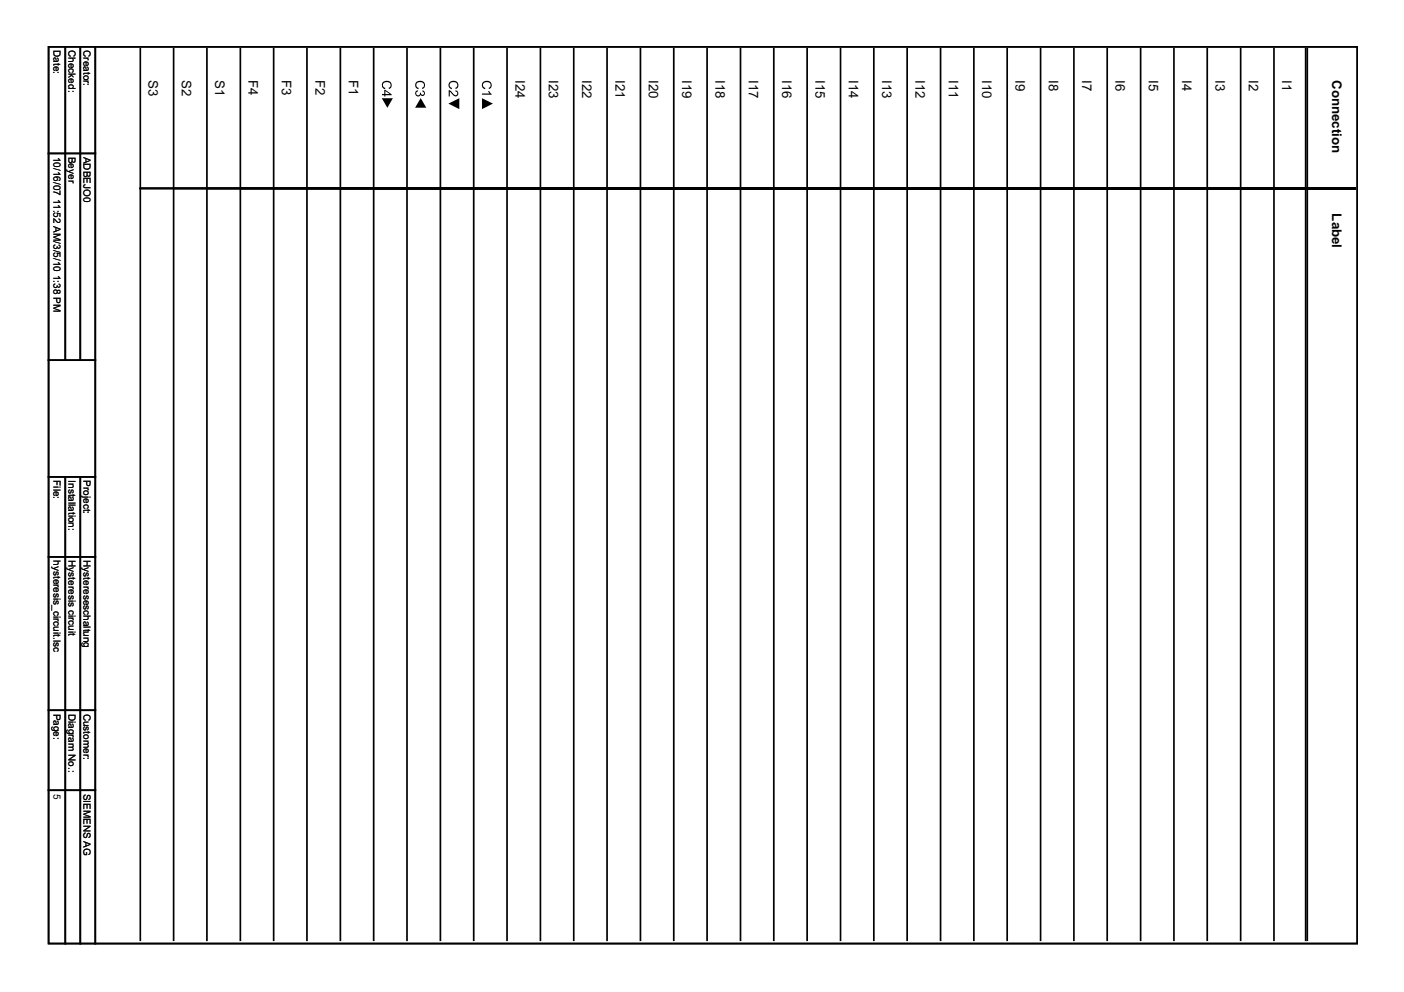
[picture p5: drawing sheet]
<svg xmlns="http://www.w3.org/2000/svg" width="297mm" height="210mm" viewBox="0 0 297 210" stroke-linecap="round" stroke-linejoin="round" font-family="sans-serif">
<g fill="none" stroke="#000" stroke-width=".36">
<path d="M10.3 9.9h276.9v189.8h-276.9zM13.8 9.9v66.3M17 9.9v66.3M20.2 9.9v189.8M29.7 10.2v188.8M36.7 10.2v188.8M43.8 10.2v188.8M50.8 10.2v188.8M57.9 10.2v188.8M64.9 10.2v188.8M72 10.2v188.8M79.1 10.2v188.8"/>
<path d="M86.1 10.2v188.8M93.2 10.2v188.8M100.2 10.2v188.8M107.3 10.2v188.8M114.3 10.2v188.8M121.4 10.2v188.8M128.4 10.2v188.8M135.5 10.2v188.8M142.5 10.2v188.8M149.6 10.2v188.8M156.7 10.2v188.8M163.7 10.2v188.8"/>
<path d="M170.8 10.2v188.8M177.8 10.2v188.8M184.9 10.2v188.8M191.9 10.2v188.8M199 10.2v188.8M206 10.2v188.8M213.1 10.2v188.8M220.2 10.2v188.8M227.2 10.2v188.8M234.2 10.2v188.8M241.3 10.2v188.8M248.4 10.2v188.8"/>
<path d="M255.4 10.2v188.8M262.5 10.2v188.8M269.5 10.2v188.8M276.2 10.2v188.8M276.6 10.2v188.8M10.3 32.5h9.9M29.7 39.9h257.2M10.3 76.2h9.9M10.3 100.9h9.9M10.3 117.8h9.9M13.8 100.9v98.8M17 100.9v98.8"/>
<path d="M10.3 150.3h9.9M10.3 167.2h9.9"/>
</g>
<g fill="#000">
<path d="M81 17.4a1.02 1.02 0 0 1 1.5-.2 1.02 1.02 0 0 1 .1 1.5l-.3 .1-.1-.2a.68 .68 0 0 0 .3-1 .68 .68 0 0 0-1-.2 .6 .6 0 0 0-.5 .6 .6 .6 0 0 0 .5 .6v.3a.9 .9 0 0 1-.5-1.5zM81.3 19h.2l1.3 .9v.2h-1.3v.3h-.2v-.3h-.5v-.2h.5zM81.5 19.3v.6h.9zM80.8 20.8h2.3l-1.1 2z"/>
<path d="M88.1 17.4a1.02 1.02 0 0 1 1.4-.2 1.02 1.02 0 0 1 .2 1.5l-.4 .1v-.2a.68 .68 0 0 0 .3-1 .68 .68 0 0 0-1-.2 .61 .61 0 0 0-.5 .6 .61 .61 0 0 0 .5 .6l-.1 .3a.91 .91 0 0 1-.4-1.5zM88 19.3l.4-.2v.2a.41 .41 0 0 0-.4 .5 .41 .41 0 0 0 .6 .4 .41 .41 0 0 0 .2-.6h.2a.35 .35 0 0 0 .3 .5 .35 .35 0 0 0 .4-.4 .35 .35 0 0 0-.4-.3l.1-.3a.57 .57 0 0 1 .5 .8 .57 .57 0 0 1-.9 .1 .62 .62 0 0 1-1 .3 .62 .62 0 0 1 0-1zM89 20.8l-1.2 2h2.4z"/>
<path d="M95.1 17.4a1 1 0 0 1 1.5-.1 1 1 0 0 1 0 1.5h-.2l-.1-.2a.69 .69 0 0 0 .3-1 .69 .69 0 0 0-1-.2 .61 .61 0 0 0-.5 .6 .61 .61 0 0 0 .5 .6v.3a.89 .89 0 0 1-.5-1.5zM94.9 19.1l.5 .2a1.2 1.2 0 0 0 1.2 .7l.1-.4-.4-.2 .1-.3a.66 .66 0 0 1 .4 1.1 .66 .66 0 0 1-1.1-.2l-.5-.6v1h-.3zM94.9 21.9l2.3 1.2v-2.3z"/>
<path d="M102.2 17.4a1.02 1.02 0 0 1 1.4-.2 1.02 1.02 0 0 1 .2 1.5l-.4 .1v-.2a.68 .68 0 0 0 .3-1 .68 .68 0 0 0-1-.2 .6 .6 0 0 0-.5 .6 .6 .6 0 0 0 .5 .6l-.1 .3a.9 .9 0 0 1-.4-1.5zM102 19.8h1.6l-.3-.5h.2l.5 .7h-2zM102 20.8l2.3 1.1-2.3 1.2z"/>
</g>
<g font-size="2.8">
<text x="31.4" y="17" transform="rotate(90 31.4 17)">S3</text>
<text x="38.5" y="17" transform="rotate(90 38.5 17)">S2</text>
<text x="45.6" y="17" transform="rotate(90 45.6 17)">S1</text>
<text x="52.6" y="17" transform="rotate(90 52.6 17)">F4</text>
<text x="59.7" y="17" transform="rotate(90 59.7 17)">F3</text>
<text x="66.7" y="17" transform="rotate(90 66.7 17)">F2</text>
<text x="73.8" y="17" transform="rotate(90 73.8 17)">F1</text>
<text x="109" y="17" transform="rotate(90 109 17)">I24</text>
<text x="116.1" y="17" transform="rotate(90 116.1 17)">I23</text>
<text x="123.1" y="17" transform="rotate(90 123.1 17)">I22</text>
<text x="130.2" y="17" transform="rotate(90 130.2 17)">I21</text>
<text x="137.3" y="17" transform="rotate(90 137.3 17)">I20</text>
<text x="144.3" y="17" transform="rotate(90 144.3 17)">I19</text>
<text x="151.4" y="17" transform="rotate(90 151.4 17)">I18</text>
<text x="158.4" y="17" transform="rotate(90 158.4 17)">I17</text>
<text x="165.5" y="17" transform="rotate(90 165.5 17)">I16</text>
<text x="172.5" y="17" transform="rotate(90 172.5 17)">I15</text>
<text x="179.6" y="17" transform="rotate(90 179.6 17)">I14</text>
<text x="186.6" y="17" transform="rotate(90 186.6 17)">I13</text>
<text x="193.7" y="17" transform="rotate(90 193.7 17)">I12</text>
<text x="200.7" y="17" transform="rotate(90 200.7 17)">I11</text>
<text x="207.8" y="17" transform="rotate(90 207.8 17)">I10</text>
<text x="214.9" y="17" transform="rotate(90 214.9 17)">I9</text>
<text x="221.9" y="17" transform="rotate(90 221.9 17)">I8</text>
<text x="229" y="17" transform="rotate(90 229 17)">I7</text>
<text x="236" y="17" transform="rotate(90 236 17)">I6</text>
<text x="243.1" y="17" transform="rotate(90 243.1 17)">I5</text>
<text x="250.1" y="17" transform="rotate(90 250.1 17)">I4</text>
<text x="257.2" y="17" transform="rotate(90 257.2 17)">I3</text>
<text x="264.2" y="17" transform="rotate(90 264.2 17)">I2</text>
<text x="271.3" y="17" transform="rotate(90 271.3 17)">I1</text>
<text x="281.9" y="17" transform="rotate(90 281.9 17)">Connection</text>
<text x="281.9" y="45.2" transform="rotate(90 281.9 45.2)">Label</text>
</g>
<g font-size="2.1">
<text x="11.3" y="10.6" transform="rotate(90 11.3 10.6)">Date:</text>
<text x="14.5" y="10.6" transform="rotate(90 14.5 10.6)">Checked:</text>
<text x="17.7" y="10.6" transform="rotate(90 17.7 10.6)">Creator:</text>
<text x="11.3" y="33.2" transform="rotate(90 11.3 33.2)">10/16/07 11:52 AM/3/5/10 1:38 PM</text>
<text x="14.5" y="33.2" transform="rotate(90 14.5 33.2)">Beyer</text>
<text x="17.7" y="33.2" transform="rotate(90 17.7 33.2)">ADBEJO0</text>
<text x="11.3" y="101.6" transform="rotate(90 11.3 101.6)">File:</text>
<text x="14.5" y="101.6" transform="rotate(90 14.5 101.6)">Installation:</text>
<text x="17.7" y="101.6" transform="rotate(90 17.7 101.6)">Project:</text>
<text x="11.3" y="118.5" transform="rotate(90 11.3 118.5)">hysteresis_circuit.lsc</text>
<text x="14.5" y="118.5" transform="rotate(90 14.5 118.5)">Hysteresis circuit</text>
<text x="17.7" y="118.5" transform="rotate(90 17.7 118.5)">Hystereseschaltung</text>
<text x="11.3" y="151" transform="rotate(90 11.3 151)">Page:</text>
<text x="14.5" y="151" transform="rotate(90 14.5 151)">Diagram No.:</text>
<text x="17.7" y="151" transform="rotate(90 17.7 151)">Customer:</text>
<text x="11.3" y="167.9" transform="rotate(90 11.3 167.9)">5</text>
<text x="17.7" y="167.9" transform="rotate(90 17.7 167.9)">SIEMENS AG</text>
</g>
</svg>
